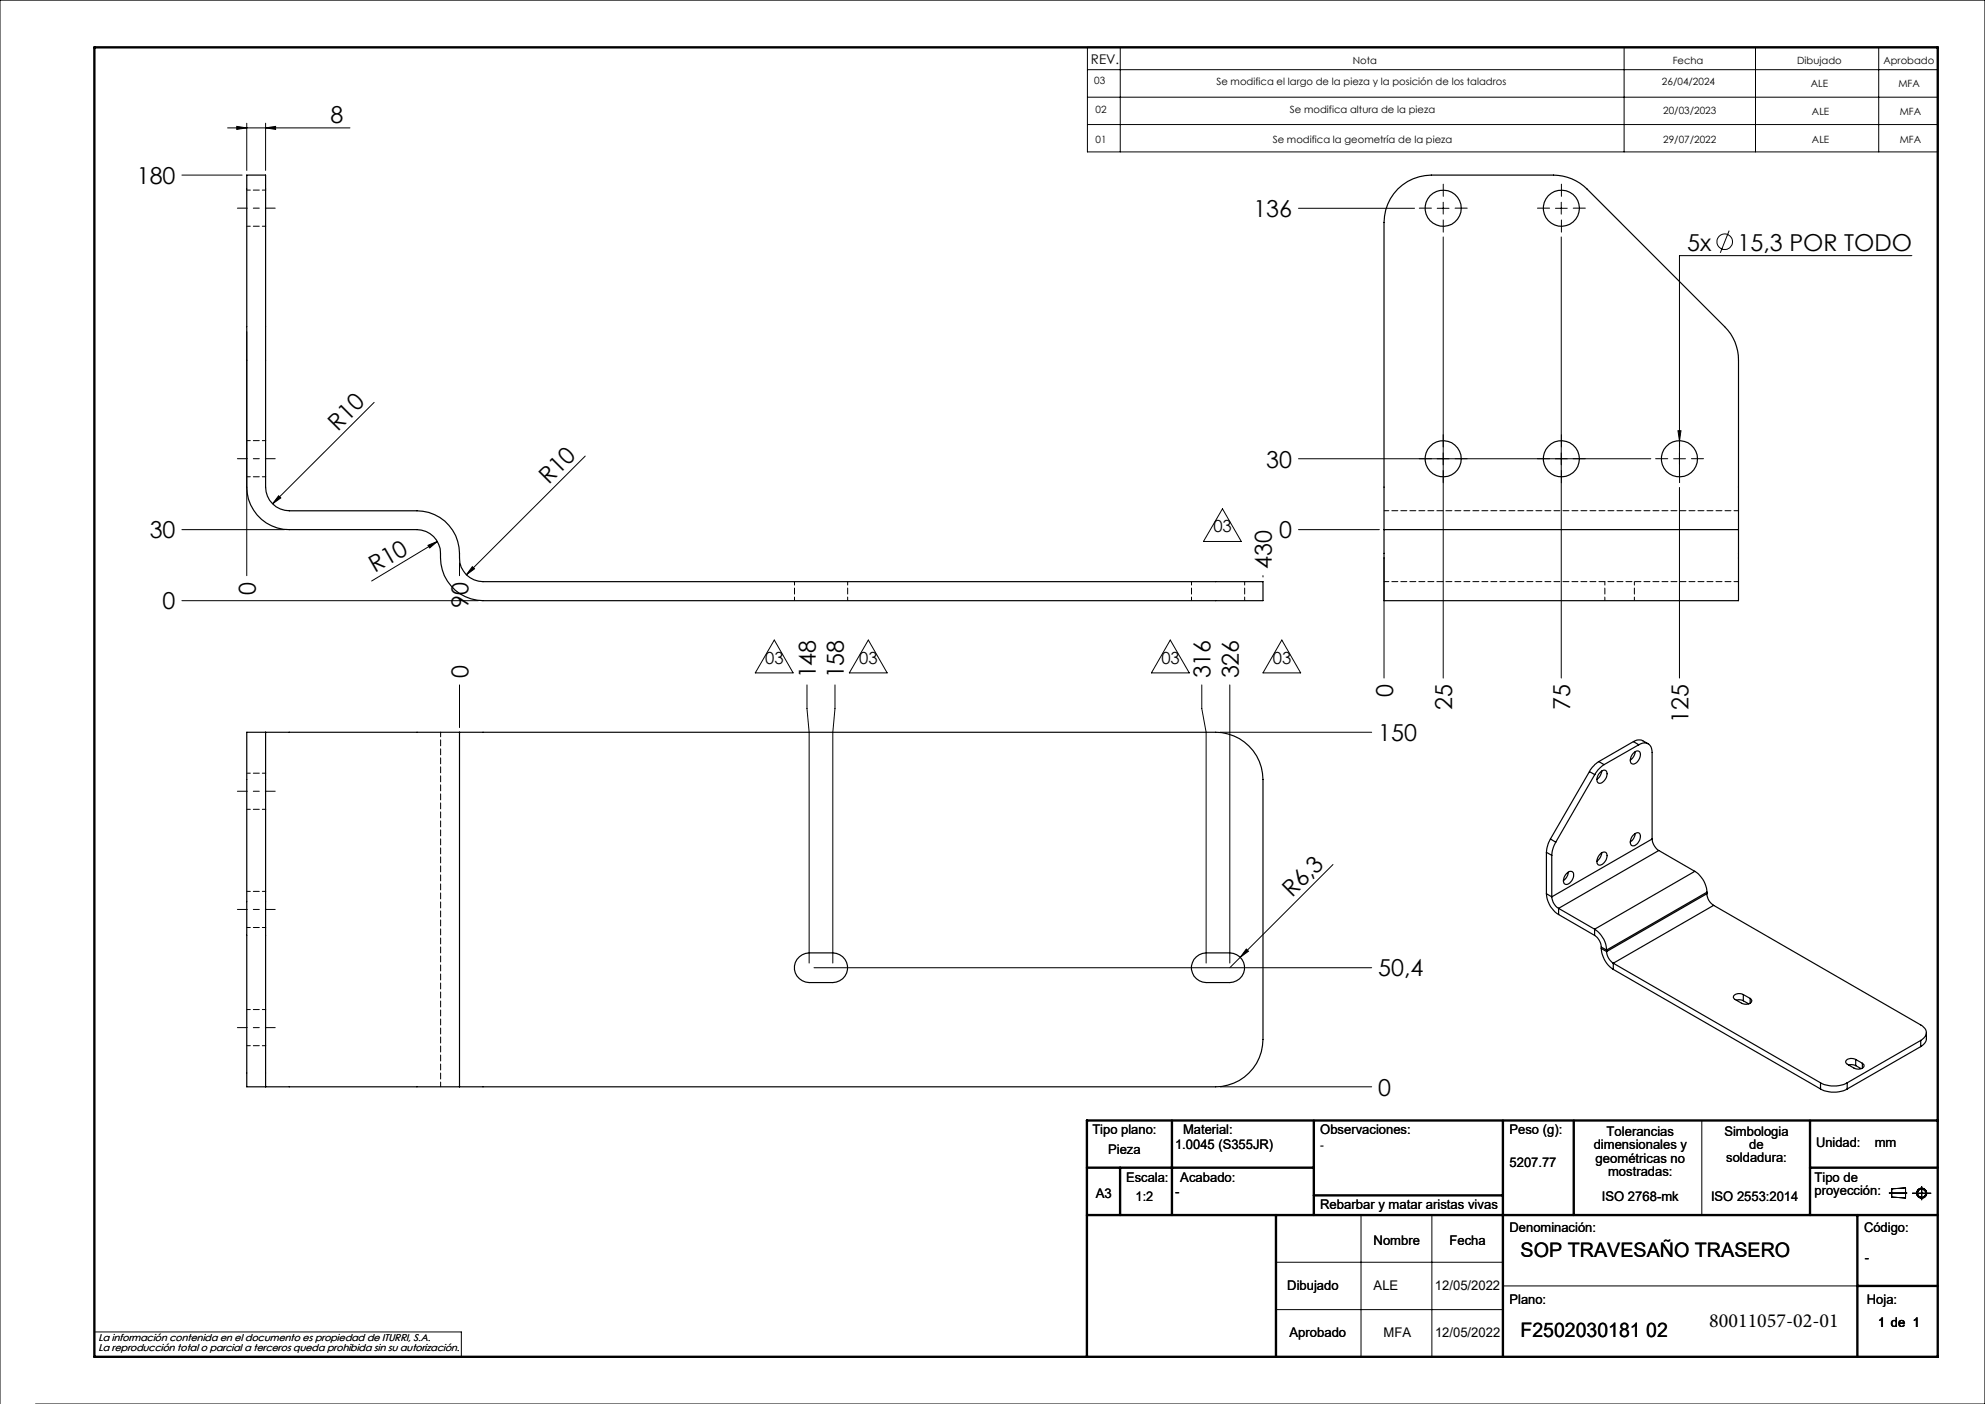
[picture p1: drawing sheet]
<svg xmlns="http://www.w3.org/2000/svg" width="420mm" height="297mm" viewBox="0 0 420 297" stroke-linecap="round" stroke-linejoin="round" font-family="sans-serif">
<g fill="none" stroke="#000" stroke-width=".21">
<path d="M230.1 10h179.9v22.1h-179.9zM230.1 14.7h179.9M237 10v22.1M343.6 10v22.1M371.4 10v22.1M397.5 10v22.1M38.5 37h12.7M48.2 27.1h25.8M50.1 26.7l2.1 .4-2.1 .3zM52.2 26.1v10M56.2 27.1l2.1-.4v.7zM56.2 26.1v10"/>
<path d="M230.1 20.6h179.9M230.1 26.3h179.9M274.7 44.1h24.6M304.1 44.1h2.5M305.4 42.8v2.5M305.4 50.1v93.3M329.1 44.1h2.5M330.3 42.8v2.5M330.3 50.1v93.3M365.9 48.8l-1.9 4.7M404.5 54.1h-49.1v46.8M52.2 70.1v51.7"/>
<path d="M79.2 85.1l-21.5 21.5M123.8 96.5l-25.1 25.1M274.7 97h74.6M354.1 97h2.5M355 91.1h.7l-.3 2.1zM38.5 112h21.7M58.9 104.9l.5 .4-1.7 1.3zM90.6 115.4l1.9-.9-1.6 1.4zM92.5 114.5l-13.9 8.4M97.2 119.1v2.7M99.9 119.9l.5 .4-1.7 1.3zM258.7 107.6l3.9 6.9h-8z"/>
<path d="M274.7 112h17.2M292.8 118v25.4M355.4 103.1v40.3M38.5 127.1h62.7M163.8 135.4l4 6.9h-8zM183.7 135.4l4 6.9h-8zM247.6 135.4l4 6.9h-8zM267.2 121.8v.3M271.2 135.4l4 6.9h-8zM97.2 144.9v9M170.7 144.9v5l.5 5v48.8M176.7 144.9v5l-.5 5v48.8"/>
<path d="M254.3 144.9v5l.9 5v48.8M258.2 154.9h32M260.2 144.9v58.8M282 182.9l-21.8 21.8M172.2 204.7h118M263.7 200.8l.5 .4-1.8 1.3zM258.2 229.9h32M360.1 237v20M288 257v30M303 257v30M399.7 252.4h3.8M400.3 251.5l2.9-.2v2.1l-2.9-.2z"/>
<path d="M404.6 252.4h4M406.6 251v2.8M270 267h48M270 277h48M318 272h75M0 297v-297h420v297h-412.5M20 281.8h77.6v5.2"/>
<circle cx="364.9" cy="51.1" r="1.65"/>
<circle cx="406.6" cy="252.4" r=".86"/>
<circle cx="406.6" cy="252.4" r="1.07"/>
</g>
<g fill="none" stroke="#000" stroke-width=".5">
<path d="M20 10h390v277h-390zM248 237v20M278 237v20M318 237v50M333 237v20M383 237v20M410 237h-180v50M230 257h180M230 247h48M237 247v10M270 257v30M278 252.9h40"/>
<path d="M383 247h27M393 257v30M393 272h17"/>
</g>
<path d="M50.2 44h8M50.2 97h8M50.2 167.4h8M50.2 192.4h8M50.2 217.4h8" fill="none" stroke="#000" stroke-width=".21" stroke-dasharray="15.2 1.3 1.3 1.3" stroke-dashoffset="13.1"/>
<g fill="none" stroke="#000" stroke-width=".21" stroke-dasharray="15.2 1.3 1.3 1.3">
<path d="M302.9 44h-2.6M305.4 41.5v-2.5M305.4 46.5v2.6M307.9 44h2.5M327.9 44h-2.6M330.4 41.5v-2.5M330.4 46.5v2.6M332.9 44h2.5M302.9 97h-2.6M305.4 94.5v-2.5M305.4 99.5v2.6M307.9 97h2.5"/>
<path d="M327.9 97h-2.6M330.4 94.5v-2.5M330.4 99.5v2.6M332.9 97h2.5M352.9 97h-2.6M355.4 94.5v-2.5M355.4 99.5v2.6M357.9 97h2.5"/>
</g>
<g fill="#000">
<path d="M58.9 104.9l.5 .4-1.7 1.3zM90.6 115.4l1.9-.9-1.6 1.4zM99.9 119.9l.5 .4-1.7 1.3zM263.7 200.8l.5 .4-1.8 1.3z"/>
<path d="M50.1 26.7l2.1 .4-2.1 .3zM56.2 27.1l2.1-.4v.7zM355 91.1l.4 2.1 .3-2.1z"/>
</g>
<g fill="none" stroke="#000" stroke-width=".25">
<path d="M52.2 37h4v66a5.1 5.1 0 0 0 5 5.1h27a9.1 9.1 0 0 1 9 9.9 4.9 4.9 0 0 0 5 5h165v4.1h-165a9.2 9.2 0 0 1-9-10.1 5 5 0 0 0-5-5h-27a9 9 0 0 1-9-9zM292.8 112v-64.9a10 10 0 0 1 10.1-10.1h25.8a10.2 10.2 0 0 1 7.1 3l29.1 29.1a9.8 9.8 0 0 1 2.9 7.1v35.8M292.8 112v15.1h75v-15.1M292.8 112h75M56.2 154.9v75M56.2 154.9h-4v75h4M56.2 154.9h41M97.2 154.9h160a10.1 10.1 0 0 1 10 10v55a10.1 10.1 0 0 1-10 10h-160M97.2 154.9v75M345.6 159.3a.83 .83 0 0 1 1.2-.4 .83 .83 0 0 1 .2 1.3 1.55 1.55 0 0 1-1.8 1.3 1.61 1.61 0 0 1 .4-2.2zM345.6 156.9l1.1-.4a2.54 2.54 0 0 1 2 .8M345.6 156.9l1.1 .6"/>
<path d="M345.6 156.9l-7.3 4.2M346 159a2.33 2.33 0 0 1-1.1 1.8M346.7 157.5a1.72 1.72 0 0 1 2-.2 1.72 1.72 0 0 1 .9 1.9v18.3M346.7 157.5l-7.3 4.2M328 177.5a6.9 6.9 0 0 0-.8 2.8M328 177.5l1.2 .6M329.2 178.1a6.5 6.5 0 0 0-.9 2.8M336.3 163.2l1.1 .7M336.3 163.2l-8.3 14.3M337.4 163.9l-8.2 14.2M338.3 161.1a6.2 6.2 0 0 0-2 2.1M338.3 161.1l1.1 .6"/>
<path d="M338.8 163.2a.73 .73 0 0 1 1-.2 .73 .73 0 0 1 .2 1 1.73 1.73 0 0 1-1.8 1.6 1.76 1.76 0 0 1 .6-2.4zM338.9 163.1a2.63 2.63 0 0 1-1 1.8M339.4 161.7a6.2 6.2 0 0 0-2 2.2M345.4 176.8l.5-.4a.72 .72 0 0 1 .9-.2 .72 .72 0 0 1 .3 1 1.68 1.68 0 0 1-1.9 1.7 1.57 1.57 0 0 1 .2-2.1zM346 176.3a2.32 2.32 0 0 1-1.1 1.8M349.6 177.5a3.2 3.2 0 0 0 1.4 2.4M349.6 177.5l-21.3 12.2M351 179.9l-21.2 12.3M351 179.9l7.6 4.4M327.2 189.1a5.6 5.6 0 0 0 2.6 4.4M327.2 180.3l1.1 .6M327.2 189.1l1.1 .6"/>
<path d="M327.2 180.3v8.8M328.3 189.7a3.1 3.1 0 0 0 1.5 2.5M328.3 180.9v8.8M329.8 192.2l7.6 4.4M329.8 193.5l7.6 4.4M329.8 192.2v1.3M331.5 184.8a.8 .8 0 0 1 1-.5 .8 .8 0 0 1 .5 1.1 1.67 1.67 0 0 1-1.9 1.6 1.61 1.61 0 0 1 .4-2.2zM331.8 184.5a2.33 2.33 0 0 1-1 1.8M337.4 196.6a5.7 5.7 0 0 1 2.5 4.4M337.4 197.9a3.2 3.2 0 0 1 1.4 2.4M337.4 196.6v1.3M338.8 180.5a.74 .74 0 0 1 1-.2 .74 .74 0 0 1 .2 1 1.73 1.73 0 0 1-1.8 1.6 1.81 1.81 0 0 1 .6-2.4z"/>
<path d="M338.9 180.4a2.63 2.63 0 0 1-1 1.8M358.6 184.3a5.6 5.6 0 0 1 2.6 4.4M358.6 184.3l-21.2 12.3M361.2 189.1a2.97 2.97 0 0 0 1.4 2.4M361.2 188.7l-21.3 12.3M361.2 189.1l-21.3 12.2M361.2 188.7v.4M362.6 191.5l43.8 25.3a1.72 1.72 0 0 1 1.2 1.7 1.72 1.72 0 0 1-1.2 1.6M362.6 191.5l-21.3 12.3M169.2 202.4l1.3-.7 .7-.1h5a3.1 3.1 0 0 1 3.1 3.1 3.1 3.1 0 0 1-3.1 3.2h-5a3.1 3.1 0 0 1-2.9-2.1 3.1 3.1 0 0 1 .9-3.4zM253.2 202.4l1.3-.7 .7-.1h5a3.1 3.1 0 0 1 3.1 3.1 3.1 3.1 0 0 1-3.1 3.2h-5a3.1 3.1 0 0 1-2.9-2.1 3.1 3.1 0 0 1 .9-3.4zM338.8 200.7a5.7 5.7 0 0 0 2.5 4.4"/>
<path d="M338.8 200.3l1.1 .7M338.8 200.7l1.1 .6M338.8 200.3v.4M339.9 201.3a3.2 3.2 0 0 0 1.4 2.5M339.9 201v.3M341.3 203.8l43.9 25.3M341.3 203.8v1.3M341.3 205.1l43.9 25.3M367.4 211.6l.7-.1 .8 .2M368.9 210.4a1.44 1.44 0 0 0-2.2 .6l.4 .4 1.4 .8a1.47 1.47 0 0 0 2.2-.5l-.4-.5M368.9 210.4l1.4 .8M368.9 210.4v1.3"/>
<path d="M368.9 211.7l1.1 .7M370.3 211.2v1M407.6 218.4a2.58 2.58 0 0 1-.3 2.2l-.9 .8M56.2 229.9h41M385.2 229.1a6.3 6.3 0 0 0 5.6 0M385.2 230.4a6.3 6.3 0 0 0 5.6 0M385.2 229.1v1.3M390.8 229.1v1.3M391.2 225.3l.6-.1 .8 .2M392.6 224.1a1.42 1.42 0 0 0-2.1 .6l.4 .4 1.4 .9a1.42 1.42 0 0 0 2.1-.6l-.3-.5M392.6 224.1l1.5 .8M392.6 224.1v1.3"/>
<path d="M392.6 225.4l1.2 .7M394.1 224.9v1.1M406.4 220.1l-15.6 9M406.4 220.1v1.3M406.4 221.4l-15.6 9"/>
<circle cx="305.4" cy="44" r="3.8"/>
<circle cx="330.4" cy="44" r="3.8"/>
<circle cx="305.3" cy="97" r="3.8"/>
<circle cx="330.4" cy="97.1" r="3.8"/>
<circle cx="355.3" cy="97" r="3.8"/>
</g>
<g fill="none" stroke="#000" stroke-width=".21" stroke-dasharray="1.3 .6" stroke-dashoffset=".5">
<path d="M52.2 47.9h4M56.2 40.2h-4M56.2 93.2h-4M52.2 100.9h4M168.1 123v4M179.4 127v-4M252.1 123v4M263.4 127v-4M339.6 127v-4M345.8 127v-4M52.2 171.2h4M56.2 163.6h-4"/>
<path d="M52.2 196.2h4M56.2 188.6h-4M56.2 213.6h-4M52.2 221.2h4"/>
</g>
<path d="M367.9 108h-75M367.9 123h-75M93.2 154.9v75" fill="none" stroke="#000" stroke-width=".21" stroke-dasharray="1.3 .6" stroke-dashoffset=".3"/>
<g font-size="4.9">
<text x="70" y="26">8</text>
<text x="28.9" y="38.9">180</text>
<text x="265.2" y="45.9">136</text>
<text x="357" y="53">5x</text>
<text x="367.7" y="53">15,3 POR TODO</text>
<text x="71.5" y="91.3" transform="rotate(-45 71.5 91.3)">R10</text>
<text x="267.9" y="98.9">30</text>
<text x="116.1" y="102.6" transform="rotate(-45 116.1 102.6)">R10</text>
<text x="31.7" y="113.9">30</text>
<text x="270.7" y="113.9">0</text>
<text x="54.1" y="125.9" transform="rotate(-90 54.1 125.9)">0</text>
<text x="79.3" y="121.3" transform="rotate(-30 79.3 121.3)">R10</text>
<text x="269.1" y="120.4" transform="rotate(-90 269.1 120.4)">430</text>
<text x="34.4" y="128.9">0</text>
<text x="99.1" y="128.6" transform="rotate(-90 99.1 128.6)">90</text>
<text x="99.1" y="143.5" transform="rotate(-90 99.1 143.5)">0</text>
<text x="172.6" y="143.5" transform="rotate(-90 172.6 143.5)">148</text>
<text x="178.6" y="143.5" transform="rotate(-90 178.6 143.5)">158</text>
<text x="256.2" y="143.5" transform="rotate(-90 256.2 143.5)">316</text>
<text x="262.1" y="143.5" transform="rotate(-90 262.1 143.5)">326</text>
<text x="294.7" y="147.5" transform="rotate(-90 294.7 147.5)">0</text>
<text x="307.2" y="150.3" transform="rotate(-90 307.2 150.3)">25</text>
<text x="332.2" y="150.3" transform="rotate(-90 332.2 150.3)">75</text>
<text x="357.2" y="153" transform="rotate(-90 357.2 153)">125</text>
<text x="291.6" y="156.8">150</text>
<text x="273.4" y="190" transform="rotate(-45 273.4 190)">R6,3</text>
<text x="291.6" y="206.6">50,4</text>
<text x="291.6" y="231.8">0</text>
</g>
<g font-size="4.2">
<text x="321.7" y="265.9">SOP TRAVESAÑO TRASERO</text>
<text x="361.7" y="280.8">80011057-02-01</text>
<text x="321.7" y="282.8">F2502030181 02</text>
</g>
<g font-size="3.5">
<text x="256.7" y="112.6">03</text>
<text x="161.9" y="140.4">03</text>
<text x="181.8" y="140.4">03</text>
<text x="245.7" y="140.4">03</text>
<text x="269.3" y="140.4">03</text>
</g>
<g font-size="2.8">
<text x="230.8" y="13.6">REV.</text>
<text x="231.1" y="239.9">Tipo plano:</text>
<text x="250.3" y="239.9">Material:</text>
<text x="279.3" y="239.9">Observaciones:</text>
<text x="319.4" y="239.9">Peso (g):</text>
<text x="234.5" y="244.1">Pieza</text>
<text x="248.6" y="243">1.0045 (S355JR)</text>
<text x="337.2" y="243.1">dimensionales y</text>
<text x="337.6" y="246">geométricas no</text>
<text x="339.9" y="240.3">Tolerancias</text>
<text x="364.9" y="240.2">Simbologia</text>
<text x="365.3" y="245.9">soldadura:</text>
<text x="370.1" y="243">de</text>
<text x="384.2" y="242.7">Unidad:</text>
<text x="396.7" y="242.7">mm</text>
<text x="238.3" y="250">Escala:</text>
<text x="249.7" y="250">Acabado:</text>
<text x="319.4" y="246.9">5207.77</text>
<text x="340.2" y="248.8">mostradas:</text>
<text x="383.9" y="250">Tipo de</text>
<text x="231.9" y="253.4">A3</text>
<text x="240.3" y="254">1:2</text>
<text x="248.6" y="252.9">-</text>
<text x="279.3" y="255.7">Rebarbar y matar aristas vivas</text>
<text x="338.9" y="254">ISO 2768-mk</text>
<text x="362" y="254">ISO 2553:2014</text>
<text x="383.9" y="252.8">proyección:</text>
<text x="290.6" y="263.3">Nombre</text>
<text x="306.7" y="263.3">Fecha</text>
<text x="319.4" y="260.6">Denominación:</text>
<text x="394.4" y="260.6">Código:</text>
<text x="394.6" y="266.9">-</text>
<text x="272.4" y="273">Dibujado</text>
<text x="290.6" y="273">ALE</text>
<text x="303.6" y="273">12/05/2022</text>
<text x="319.4" y="275.8">Plano:</text>
<text x="395" y="275.8">Hoja:</text>
<text x="397.4" y="280.6">1 de 1</text>
<text x="272.8" y="282.8">Aprobado</text>
<text x="292.7" y="282.8">MFA</text>
<text x="303.6" y="282.8">12/05/2022</text>
</g>
<text font-size="2.5" x="279.3" y="243.1">-</text>
<g font-size="2.1">
<text x="231.5" y="17.8">03</text>
<text x="257.4" y="18">Se modifica el largo de la pieza y la posición de los taladros</text>
<text x="286.2" y="13.6">Nota</text>
<text x="353.9" y="13.6">Fecha</text>
<text x="380.3" y="13.6">Dibujado</text>
<text x="398.5" y="13.6">Aprobado</text>
<text x="231.8" y="23.9">02</text>
<text x="272.9" y="24">Se modifica altura de la pieza</text>
<text x="351.7" y="18">26/04/2024</text>
<text x="383.1" y="18.3">ALE</text>
<text x="401.7" y="18.3">MFA</text>
<text x="351.9" y="24.1">20/03/2023</text>
<text x="383.4" y="24.4">ALE</text>
<text x="401.9" y="24.4">MFA</text>
<text x="231.8" y="30.2">01</text>
<text x="269.3" y="30.2">Se modifica la geometría de la pieza</text>
<text x="351.9" y="30.3">29/07/2022</text>
<text x="383.4" y="30.3">ALE</text>
<text x="401.9" y="30.3">MFA</text>
<text x="20.8" y="283.7">La información contenida en el documento es propiedad de ITURRI, S.A.</text>
<text x="20.8" y="285.7">La reproducción total o parcial a terceros queda prohibida sin su autorización.</text>
</g>
</svg>
